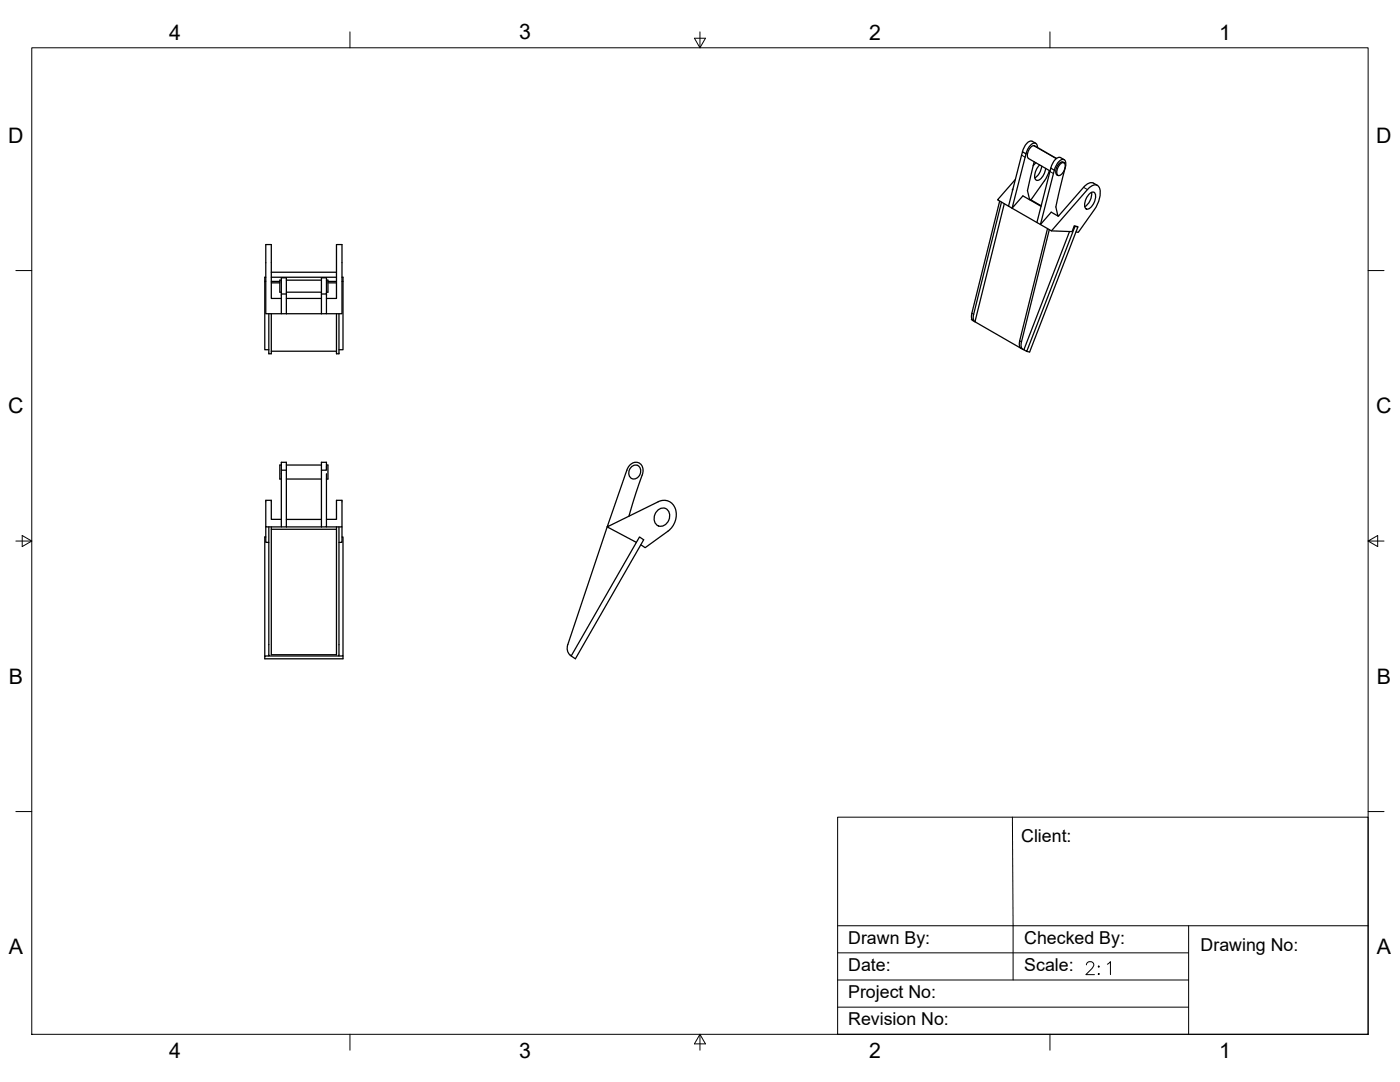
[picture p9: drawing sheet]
<svg xmlns="http://www.w3.org/2000/svg" width="559mm" height="432mm" viewBox="0 0 559 432" stroke-linecap="round" stroke-linejoin="round" font-family="sans-serif">
<!-- layer: Visible -->
<g fill="none" stroke="#000" stroke-width=".51">
<path d="M413.4 57.2l-1.4-.8a3.4 3.4 0 0 0-3.5 3l-.4 1.2M414.1 58.8a1.37 1.37 0 0 0-.7-1.6 1.37 1.37 0 0 0-1.7 .4l-1.3 1.7-.9 2.1M404.3 75.4l-.1 .4M405.3 71.6l-7.1 8.2 4.3 2.5M408.1 60.6l1.4 .8M408.1 60.6l-5.6 21.7 11.4 6.5M409.5 61.4l-5.5 21.7 4.3-4.9 7.2 4.1M410.9 79.4l4.7 2.7M412.8 64.6l-2.7 11.5 .9 3.6M413.4 64.9l-1 1.2M415 65.8a5.3 5.3 0 0 0-1.6 6 1.94 1.94 0 0 0 2.6-1.1l1.1-2.1 .3-1.4M415.8 66.3a6.3 6.3 0 0 1-2.8 4.7"/>
<path d="M418.8 68l-1.5 3.6-5.8 8.2M419.4 67.1l1.4 .8-5.5 21.7-1.4-.8M419.4 67.1l-5.5 21.7M421.7 63.2l-8.8-5a3.3 3.3 0 0 0-2.8 3.8l.4 1.2 8.6 5M423.4 65.3a.98 .98 0 0 1 1.2-.4 .98 .98 0 0 1 .6 1.2 4.3 4.3 0 0 1-2.5 4 1.59 1.59 0 0 1-.7-2.5zM424.7 65a1.59 1.59 0 0 0-2.5 .9 2.71 2.71 0 0 0 .1 4.1M424.7 63.7l-1.4-.8a3.4 3.4 0 0 0-3.5 3l-.4 1.2M425.1 67.1l-3.7 15.5 .9 3.6M425.1 67.1a2.46 2.46 0 0 0-.7-3.5 5 5 0 0 0-3.5 4.3M434.8 77.4a1.38 1.38 0 0 1 1.8-.7 1.38 1.38 0 0 1 .7 1.8 5.6 5.6 0 0 1-3.3 5 1.79 1.79 0 0 1-1-2.6l.5-1.6zM435.7 76.8a6.2 6.2 0 0 1-2.7 5.7M436.4 73.1l-1.5-.1-1.8 1.1-10.7 12.2-2.8-1.6-4.3 4.9 4.4 2.5 15-17.1a2.32 2.32 0 0 1 2.6-1.2 2.32 2.32 0 0 1 1.8 2.1 11.5 11.5 0 0 1-2.3 7.7l-6.4 9.1-.9-.1"/>
<path d="M436.5 73.1l1.5 .9M399 80.2l-11.1 44.8M399.7 80.6l-11.1 44.8-.1 1.9 .7 1.1M400.9 81.3l-11.8 47.1 18.3 10.6M418.1 91.2l-11.1 44.8-.1 1.9a1.77 1.77 0 0 0 1.3 1.5M418.8 91.7l-11.1 44.7-.1 2 .4 .8 .7 .4M419.7 92.1l8.2 .3 .9-2.2 1.4 .4-19.2 49.9-1.2-.2M422.2 86l.4 .1M428.8 90.2l.3 .1-19.3 50-1.1-.7 18.2-47.2M429.1 90.3l1.1 .3M105.7 112.3v27.3h1.6M106.1 110.6h-.4v1.7h.4"/>
<path d="M108.3 108.6h26M108.3 110.6h26M108.3 112.3h3.4M108.3 112.9h3.4M112.3 111.8h-.6v4.8h.6M112.3 117.3v7.9h2M112.3 119.1h-4v-21.5h-2.2v27.6h6.2M114.3 117.3h-2v-6.4h2v14.3M114.3 119.1h14M114.3 111.8h14M114.3 116.6h14M128.3 117.3h2v-6.4h-2v14.3"/>
<path d="M130.3 111.8h.6v4.8h-.6M130.3 117.3v7.9h-2M130.3 119.1h4v-21.5h2.2v27.6h-6.2M130.9 112.3h3.4M130.9 112.9h3.4M136.5 112.3h.4v27.3h-1.6M136.5 110.6h.4v1.7M107.3 125.2v16h1v-16M114.3 125.2h14M134.3 125.2v16h1v-16M387.9 127.2l-.2 .3 .4 .2M387.9 125l-.1 1.9a1.77 1.77 0 0 0 1.3 1.5"/>
<path d="M108.3 140.2h26M112.3 185.6h-.6v5.6h.6M112.3 187.6v22.7h2M114.3 187.6h-2v-3.1h2v25.8M114.3 191.2h14M114.3 185.6h14M128.3 187.6h2v-3.1h-2v25.8M130.3 185.6h.6v5.6h-.6M130.3 189v21.3h-2M130.3 186.1v1.3M250.2 187.6l-7.8 22.7 20.3-10a5.1 5.1 0 0 1 5.5 .5 5.1 5.1 0 0 1 1.7 5.2l-.4 2-.8 1.8-2.1 2.2-9.1 6.6-1.7-1.2M250.2 187.6a3.4 3.4 0 0 1 2.3-2.8 3.4 3.4 0 0 1 3.6 .9l.6 1.5-.4 2.4"/>
<path d="M251.9 186.4a2.27 2.27 0 0 1 3.2-.3 2.27 2.27 0 0 1 .4 3.1 2.35 2.35 0 0 1-3.2 1.8 2.35 2.35 0 0 1-1.1-3.5zM256.3 189.7l-5.3 16.3M106.1 210.3v6.2h1.2M106.1 214.3h-.4v47.5M107.3 210.3v51.5h28v-51.5M108.3 210.3v51h26v-51M108.3 211.2h26M112.3 207.3h-4v-7.6h-2.2v10.6h6.2M114.3 207.3h14M114.3 210.3h14M130.3 207.3h4v-7.6h2.2v10.6h-6.2M136.5 210.3v6.2h-1.2"/>
<path d="M136.5 214.3h.4v47.5h-1.6M254 216.5l-11.6-6.2-15.8 46.9a3.8 3.8 0 0 0 1.4 4.6l27.2-47.5 1.7 1.1-27.2 47.5-1.7-1.1M262.2 204a2.88 2.88 0 0 1 3.8-.9 2.88 2.88 0 0 1 1.2 3.7 3.3 3.3 0 0 1-5.4 2.3 4.2 4.2 0 0 1 .4-5.1zM107.3 261.8h-1.6v1.1h31.2v-1.1"/>
</g>
<!-- layer: Visible Narrow -->
<path d="M412.5 58.1l9.1 5.2M407.8 61.9l1.4 .8M419.1 68.4l1.4 .9M423.8 64.6l.4 .3M432.5 74.8l1.5 .8M387.9 125l.7 .5M407 136l.7 .4" fill="none" stroke="#000" stroke-width=".4"/>
<!-- layer: Border -->
<g fill="none" stroke="#000" stroke-width=".4">
<path d="M12.7 19.1h533.4v393.7h-533.4zM139.7 12.7v6.4M277.2 15.3h4.4l-2.2 3.8zM279.4 12.7v6.4M419.1 12.7v6.4M6.3 108h6.4M546.1 108h6.3M6.3 215.9h6.4M8.9 213.7l3.8 2.2-3.8 2.2zM546.1 215.9l3.8 2.2v-4.4l-3.8 2.2h6.3M6.3 323.9h6.4M546.1 323.9h6.3"/>
<path d="M139.7 412.8v6.3M279.4 412.8l2.2 3.8h-4.4zM279.4 412.8v6.3M419.1 412.8v6.3"/>
</g>
<!-- layer: Titleblock -->
<path d="M334.3 326.1h211.8v86.7h-211.8zM404.1 326.1l.3 65M334.3 369.4h211.8M474.4 369.4v43.4M334.3 391.1h140.1M334.3 380.3h140.1M433.6 385l.5-1 1.5-.2a1.28 1.28 0 0 1 .8 2l-3 3.2h3.4M438.3 385.8l.3-.3 .2 .3-.2 .2zM438.6 388.5l.2 .2-.2 .3-.3-.3zM442 384.8l1.2-1v5.2M334.3 401.9h140.1" fill="none" stroke="#000" stroke-width=".4"/>
<g font-size="8.5">
<text x="67.5" y="15.8">4</text>
<text x="207.2" y="15.7">3</text>
<text x="346.9" y="15.8">2</text>
<text x="486.6" y="15.8">1</text>
<text x="3.3" y="57">D</text>
<text x="549.3" y="57">D</text>
<text x="3.3" y="165">C</text>
<text x="549.3" y="165">C</text>
<text x="3.5" y="272.9">B</text>
<text x="549.6" y="272.9">B</text>
<text x="3.5" y="380.9">A</text>
<text x="549.6" y="380.9">A</text>
<text x="67.5" y="422.2">4</text>
<text x="207.2" y="422.1">3</text>
<text x="346.9" y="422.2">2</text>
<text x="486.6" y="422.2">1</text>
</g>
<g font-size="7.1">
<text x="407.6" y="336.2">Client:</text>
<text x="338.6" y="376.6">Drawn By:</text>
<text x="408.8" y="376.7">Checked By:</text>
<text x="479.2" y="379.6">Drawing No:</text>
<text x="338.6" y="387.4">Date:</text>
<text x="408.8" y="387.5">Scale:</text>
<text x="338.6" y="398.3">Project No:</text>
<text x="338.5" y="409.1">Revision No:</text>
</g>
</svg>
